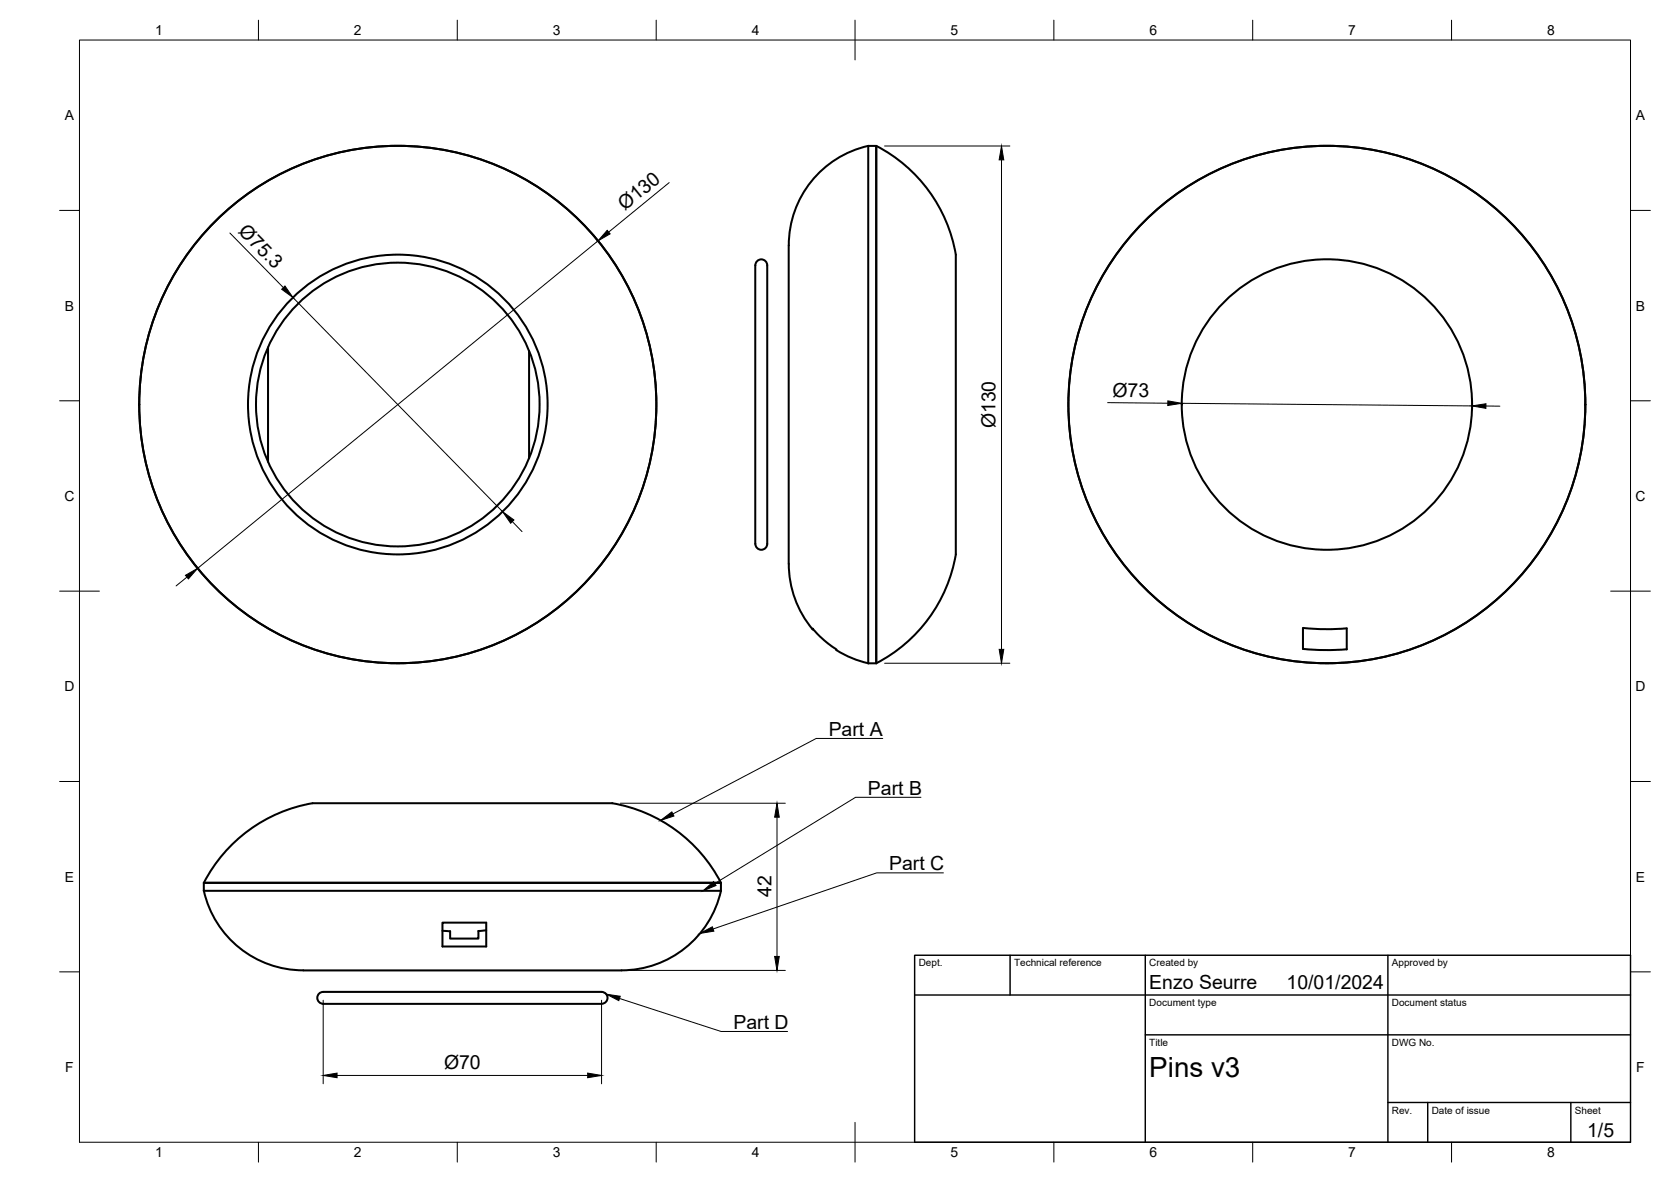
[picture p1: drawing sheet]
<svg xmlns="http://www.w3.org/2000/svg" width="420mm" height="297mm" viewBox="0 0 420 297" stroke-linecap="round" stroke-linejoin="round" font-family="sans-serif">
<!-- layer: Visible -->
<g fill="none" stroke="#000" stroke-width=".51">
<path d="M218.3 36.7v130M218.3 36.7h2v130h-2M218.3 36.7a26 26 0 0 0-20 27.7v70.3a66.9 66.9 0 0 0 .6 12.5 25.6 25.6 0 0 0 5.4 11M190.5 65.5a1.6 1.6 0 0 1 1.9 .1 1.6 1.6 0 0 1 .5 1.7v68.3a2.3 2.3 0 0 1-1 2.5 1.82 1.82 0 0 1-2-2.5v-67.9a2.6 2.6 0 0 1 .6-2.2zM67.4 87.3v28.8M133 88.2v27M240.3 139.3a38 38 0 0 1-20 27.4v-130a37.4 37.4 0 0 1 20 28v74.6M204.3 158.2v-.2l2 2.1 2.5 2.1a19.1 19.1 0 0 0 8.6 4.3l.9 .2M327.6 157.8v5.3M327.6 157.8l5.5 .3 5.5-.2M338.6 158v5.2l-5.5 .2-5.5-.3M78.6 201.8a38 38 0 0 0-27.4 20.1h130.1a37.4 37.4 0 0 0-28.1-20h-74.6"/>
<path d="M51.2 223.9h130.1M51.2 223.9v-2h130.1v2M51.3 223.8a25.6 25.6 0 0 0 25 20M111.3 231.9h11v6h-11zM122.3 233.8l-2 .2v1.9h-7.1v-1.9l-1.9-.1M181.3 223.8a25.6 25.6 0 0 1-25 20M76.2 243.9h80.1M80.4 249.6l.9-.3h68.9a2.34 2.34 0 0 1 2.5 1 1.83 1.83 0 0 1-2.5 2h-67.9a2.27 2.27 0 0 1-2.4-1.1 1.49 1.49 0 0 1 .5-1.6z"/>
<circle cx="100" cy="101.7" r="35.7"/>
<circle cx="100" cy="101.7" r="37.7"/>
<circle cx="100" cy="101.7" r="65"/>
<circle cx="333.6" cy="101.7" r="65"/>
<circle cx="333.6" cy="101.7" r="36.5"/>
</g>
<!-- layer: BORDER -->
<g fill="none" stroke="#000" stroke-width=".25">
<path d="M20 10.1h390v276.9h-390zM65 5.1v5M115 5.1v5M165 5.1v5M215 5.1v10M265 5.1v5M315 5.1v5M365 5.1v5M15 52.9h5M410 52.9h5M15 100.7h5M410 100.7h5"/>
<path d="M15 148.6h10M405 148.6h10M15 196.4h5M410 196.4h5M15 244.2h5M410 244.2h5M65 287v5M115 287v5M165 287v5M215 282.1v9.9M265 287v5M315 287v5"/>
<path d="M365 287v5"/>
</g>
<!-- layer: TITLEBLOCK -->
<path d="M230 240.1h180v46.9h-180zM230 250h180M254 240.1v9.9M288 240.1v46.9M349 240.1v46.9M288 260.1h122M349 277.1h61M359 277.1v9.9M395 277.1v9.9" fill="none" stroke="#000" stroke-width=".36"/>
<!-- layer: FD_Dimensions -->
<g fill="none" stroke="#000" stroke-width=".25">
<path d="M222.4 36.7h31.5M57.8 58.6l13.4 13.7M168.3 45.9l-15.2 12.4M251.8 40.2v123M73.7 74.8l52.7 53.8M150.3 60.5l-100.6 82.3M278.5 101.2l15.1 .1M297.1 101.4l73 .6M373.6 102l3.5 .1M128.8 131.1l2.5 2.5M47 145l-2.7 2.2M222.4 166.7h31.5"/>
<path d="M156 201.9h41.5M195.4 205.4v35M81.3 251.4v21M151.3 251.4v21M158.3 243.9h39.2M84.8 270.3h63"/>
</g>
<path d="M152.7 57.9l.7 .9-3.1 1.7zM251.8 36.7l.6 3.5h-1.2zM70.8 72.7l.8-.8 2.1 2.9zM293.6 100.7l3.5 .7-3.5 .5zM370.1 102l3.5-.5v1.1zM126.4 128.6l2.8 2.1-.8 .8zM46.6 144.6l3.1-1.8-2.3 2.7zM251.2 163.2h1.2l-.6 3.5zM195.4 201.9l.5 3.5h-1.1zM194.8 240.4h1.1l-.5 3.5zM81.3 270.3l3.5-.6v1.1zM147.8 269.7l3.5 .6-3.5 .5z" fill="#000" stroke="#000" stroke-width=".25"/>
<!-- layer: Leaders -->
<path d="M166.1 206.2l2.8-2.2 .6 1.1zM176 234.6l3.1-1.7 .4 1.1zM176.8 223.9l2.6-2.4 .6 1zM152.4 249.8l3.6 .6-.4 1.1z" fill="#000" stroke="#000" stroke-width=".25"/>
<path d="M222 185.6h-16.8l-36 18.9M231.6 200.4h-16.5l-35.4 21.6M237.2 219.4h-16.8l-41.1 14.1M155.8 250.9l25.5 8.3h16.7" fill="none" stroke="#000" stroke-width=".25"/>
<text font-size="7" x="289" y="270.6">Pins v3</text>
<g font-size="4.9">
<text x="157.1" y="53" transform="rotate(-39 157.1 53)">Ø130</text>
<text x="59.8" y="58.3" transform="rotate(46 59.8 58.3)">Ø75.3</text>
<text x="279.7" y="99.7" transform="rotate(1 279.7 99.7)">Ø73</text>
<text x="250.3" y="107.6" transform="rotate(-90 250.3 107.6)">Ø130</text>
<text x="208.4" y="184.9">Part A</text>
<text x="218.2" y="199.7">Part B</text>
<text x="223.6" y="218.7">Part C</text>
<text x="194" y="225.5" transform="rotate(-90 194 225.5)">42</text>
<text x="289" y="248.5">Enzo Seurre</text>
<text x="323.5" y="248.5">10/01/2024</text>
<text x="184.4" y="258.5">Part D</text>
<text x="111.7" y="268.7">Ø70</text>
<text x="399.1" y="285.7">1/5</text>
</g>
<g font-size="3.5">
<text x="39" y="8.8">1</text>
<text x="89" y="8.8">2</text>
<text x="139" y="8.8">3</text>
<text x="189" y="8.8">4</text>
<text x="239" y="8.8">5</text>
<text x="289" y="8.8">6</text>
<text x="339" y="8.8">7</text>
<text x="389" y="8.8">8</text>
<text x="16.3" y="30.2">A</text>
<text x="411.3" y="30.2">A</text>
<text x="16.3" y="78">B</text>
<text x="411.3" y="78">B</text>
<text x="16.2" y="125.9">C</text>
<text x="411.2" y="125.9">C</text>
<text x="16.2" y="173.7">D</text>
<text x="411.2" y="173.7">D</text>
<text x="16.3" y="221.6">E</text>
<text x="411.3" y="221.6">E</text>
<text x="16.4" y="269.4">F</text>
<text x="411.4" y="269.4">F</text>
<text x="39" y="290.8">1</text>
<text x="89" y="290.8">2</text>
<text x="139" y="290.8">3</text>
<text x="189" y="290.8">4</text>
<text x="239" y="290.8">5</text>
<text x="289" y="290.8">6</text>
<text x="339" y="290.8">7</text>
<text x="389" y="290.8">8</text>
</g>
<g font-size="2.5">
<text x="231" y="242.9">Dept.</text>
<text x="255" y="242.9">Technical reference</text>
<text x="289" y="242.9">Created by</text>
<text x="350" y="242.9">Approved by</text>
<text x="289" y="252.8">Document type</text>
<text x="350" y="252.8">Document status</text>
<text x="289" y="262.9">Title</text>
<text x="350" y="262.9">DWG No.</text>
<text x="350" y="279.9">Rev.</text>
<text x="360" y="279.9">Date of issue</text>
<text x="396" y="279.9">Sheet</text>
</g>
</svg>
